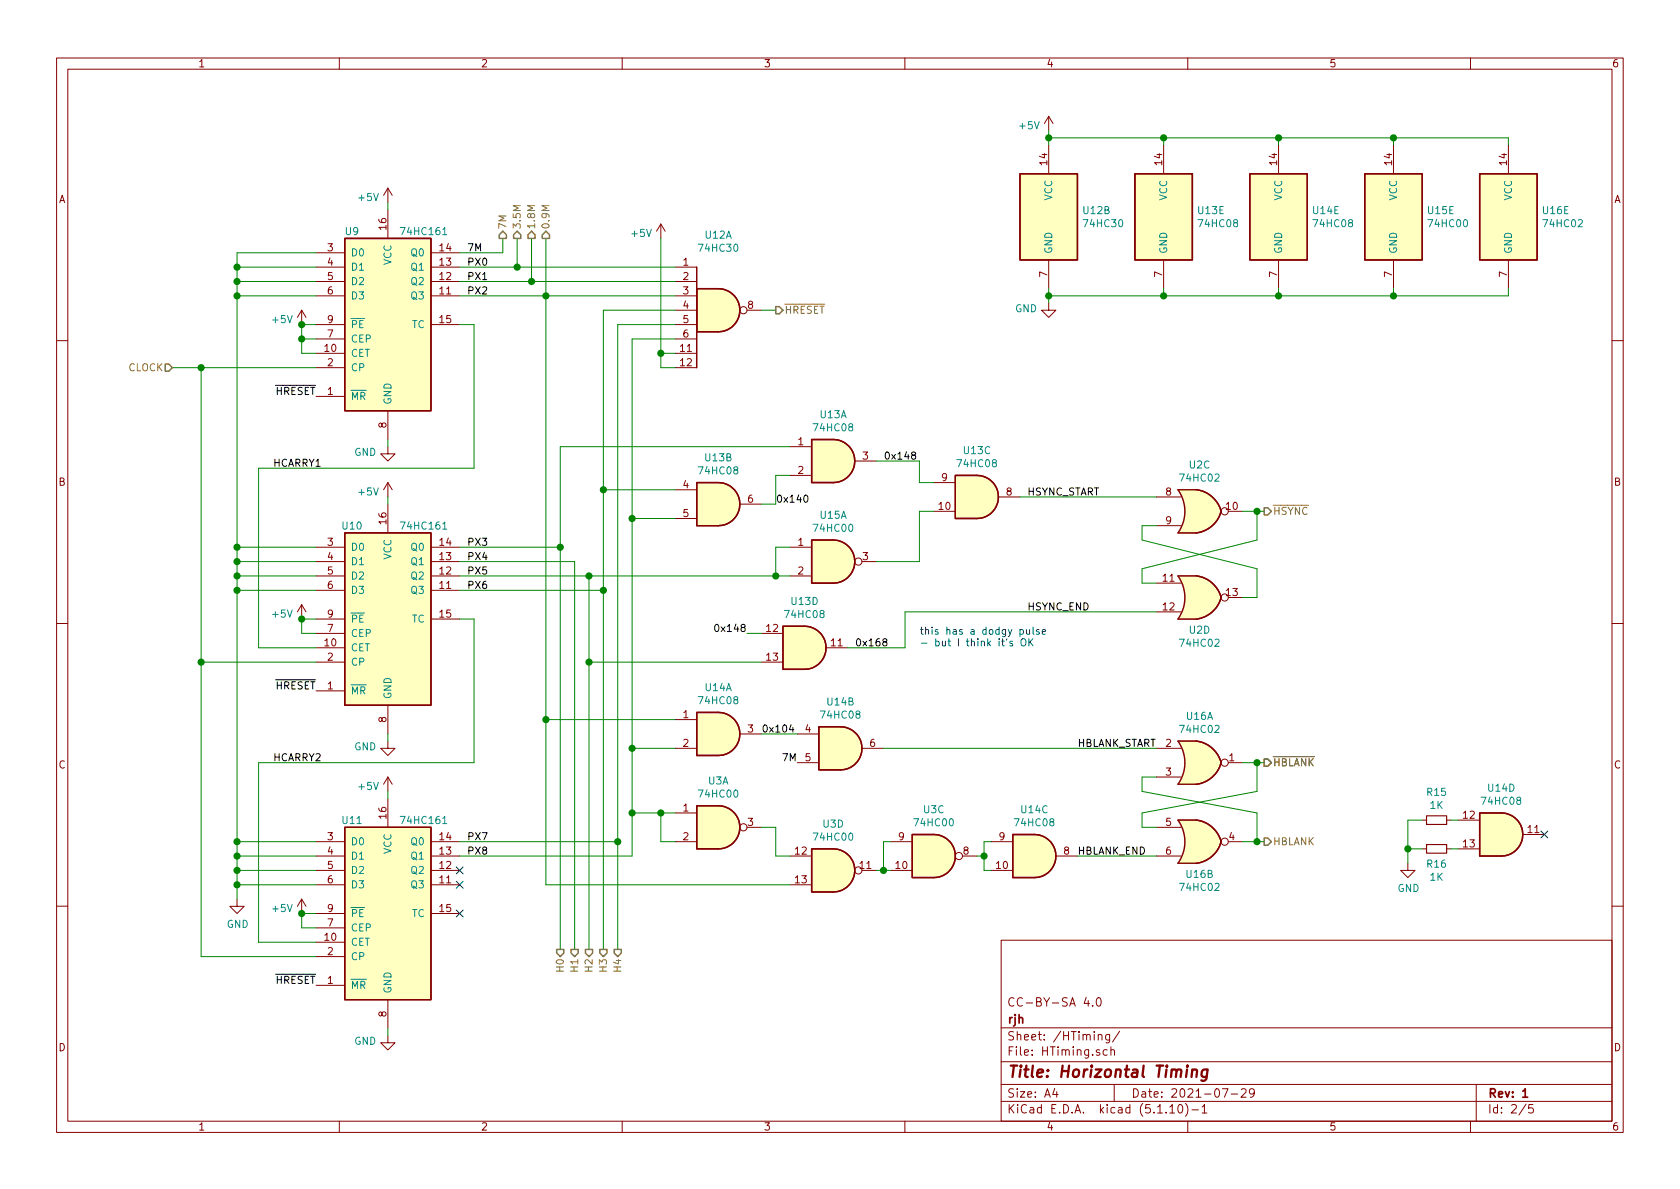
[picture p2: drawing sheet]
EESchema Schematic File Version 4
EELAYER 30 0
EELAYER END
$Descr A4 11693 8268
encoding utf-8
Sheet 2 5
Title "Horizontal Timing"
Date "2021-07-29"
Rev "1"
Comp "rjh"
Comment1 "CC-BY-SA 4.0"
Comment2 ""
Comment3 ""
Comment4 ""
$EndDescr
$Comp
L 74xx:74LS161 U?
U 1 1
P 2700 2250
AR Path="/60E7D804" Ref="U?"  Part="1" 
AR Path="/60E7C453/60E7D804" Ref="U9"  Part="1" 
AR Path="/60F6B7E4/60E7D804" Ref="U?"  Part="1" 
F 0 "U9" H 2450 2900 50  0000 C CNN
F 1 "74HC161" H 2950 2900 50  0000 C CNN
F 2 "Package_SO:SOIC-16_3.9x9.9mm_P1.27mm" H 2700 2250 50  0001 C CNN
F 3 "" H 2700 2250 50  0001 C CNN
	1    2700 2250
	1    0    0    -1  
$EndComp
$Comp
L 74xx:74LS161 U?
U 1 1
P 2700 4300
AR Path="/60E7D80A" Ref="U?"  Part="1" 
AR Path="/60E7C453/60E7D80A" Ref="U10"  Part="1" 
AR Path="/60F6B7E4/60E7D80A" Ref="U?"  Part="1" 
F 0 "U10" H 2450 4950 50  0000 C CNN
F 1 "74HC161" H 2950 4950 50  0000 C CNN
F 2 "Package_SO:SOIC-16_3.9x9.9mm_P1.27mm" H 2700 4300 50  0001 C CNN
F 3 "" H 2700 4300 50  0001 C CNN
	1    2700 4300
	1    0    0    -1  
$EndComp
$Comp
L 74xx:74LS161 U?
U 1 1
P 2700 6350
AR Path="/60E7D810" Ref="U?"  Part="1" 
AR Path="/60E7C453/60E7D810" Ref="U11"  Part="1" 
AR Path="/60F6B7E4/60E7D810" Ref="U?"  Part="1" 
F 0 "U11" H 2450 7000 50  0000 C CNN
F 1 "74HC161" H 2950 7000 50  0000 C CNN
F 2 "Package_SO:SOIC-16_3.9x9.9mm_P1.27mm" H 2700 6350 50  0001 C CNN
F 3 "" H 2700 6350 50  0001 C CNN
	1    2700 6350
	1    0    0    -1  
$EndComp
Wire Wire Line
	2200 2550 1400 2550
Wire Wire Line
	1400 2550 1400 4600
Wire Wire Line
	1400 4600 2200 4600
Wire Wire Line
	1400 4600 1400 6650
Wire Wire Line
	1400 6650 2200 6650
Connection ~ 1400 4600
Text HLabel 1200 2550 0    50   Input ~ 0
CLOCK
Wire Wire Line
	1200 2550 1400 2550
Connection ~ 1400 2550
Wire Wire Line
	2200 1750 1650 1750
Wire Wire Line
	1650 1750 1650 1850
Wire Wire Line
	1650 6150 2200 6150
Wire Wire Line
	1650 1850 2200 1850
Connection ~ 1650 1850
Wire Wire Line
	1650 1850 1650 1950
Wire Wire Line
	1650 1950 2200 1950
Connection ~ 1650 1950
Wire Wire Line
	1650 1950 1650 2050
Wire Wire Line
	1650 2050 2200 2050
Connection ~ 1650 2050
Wire Wire Line
	1650 2050 1650 3800
Wire Wire Line
	1650 3800 2200 3800
Connection ~ 1650 3800
Wire Wire Line
	1650 3800 1650 3900
Wire Wire Line
	1650 3900 2200 3900
Connection ~ 1650 3900
Wire Wire Line
	1650 3900 1650 4000
Wire Wire Line
	1650 4000 2200 4000
Connection ~ 1650 4000
Wire Wire Line
	1650 4000 1650 4100
Wire Wire Line
	1650 4100 2200 4100
Connection ~ 1650 4100
Wire Wire Line
	1650 4100 1650 5850
Wire Wire Line
	1650 5850 2200 5850
Connection ~ 1650 5850
Wire Wire Line
	1650 5850 1650 5950
Wire Wire Line
	1650 5950 2200 5950
Connection ~ 1650 5950
Wire Wire Line
	1650 5950 1650 6050
Wire Wire Line
	1650 6050 2200 6050
Connection ~ 1650 6050
Wire Wire Line
	1650 6050 1650 6150
$Comp
L power:GND #PWR024
U 1 1
P 1650 6250
AR Path="/60E7C453/60E7F4A4" Ref="#PWR024"  Part="1" 
AR Path="/60F6B7E4/60E7F4A4" Ref="#PWR?"  Part="1" 
F 0 "#PWR024" H 1650 6000 50  0001 C CNN
F 1 "GND" H 1655 6077 50  0000 C CNN
F 2 "" H 1650 6250 50  0001 C CNN
F 3 "" H 1650 6250 50  0001 C CNN
	1    1650 6250
	1    0    0    -1  
$EndComp
Wire Wire Line
	1650 6150 1650 6250
Connection ~ 1650 6150
Wire Wire Line
	3200 2250 3300 2250
Wire Wire Line
	3300 2250 3300 3250
Wire Wire Line
	3300 3250 1800 3250
Wire Wire Line
	1800 3250 1800 4500
Wire Wire Line
	1800 4500 2200 4500
Wire Wire Line
	3200 4300 3300 4300
Wire Wire Line
	3300 4300 3300 5300
Wire Wire Line
	3300 5300 1800 5300
Wire Wire Line
	1800 5300 1800 6550
Wire Wire Line
	1800 6550 2200 6550
Wire Wire Line
	2200 2450 2100 2450
Wire Wire Line
	2100 2450 2100 2350
Wire Wire Line
	2100 2250 2200 2250
Wire Wire Line
	2200 2350 2100 2350
Connection ~ 2100 2350
Wire Wire Line
	2100 2350 2100 2250
Wire Wire Line
	2200 4400 2100 4400
Wire Wire Line
	2100 4400 2100 4300
Wire Wire Line
	2100 4300 2200 4300
Wire Wire Line
	2200 6450 2100 6450
Wire Wire Line
	2100 6450 2100 6350
Wire Wire Line
	2100 6350 2200 6350
$Comp
L power:+5V #PWR025
U 1 1
P 2100 2250
AR Path="/60E7C453/60E85835" Ref="#PWR025"  Part="1" 
AR Path="/60F6B7E4/60E85835" Ref="#PWR?"  Part="1" 
F 0 "#PWR025" H 2100 2100 50  0001 C CNN
F 1 "+5V" H 2042 2287 50  0000 R CNN
F 2 "" H 2100 2250 50  0001 C CNN
F 3 "" H 2100 2250 50  0001 C CNN
	1    2100 2250
	1    0    0    -1  
$EndComp
Connection ~ 2100 2250
$Comp
L power:+5V #PWR026
U 1 1
P 2100 4300
AR Path="/60E7C453/60E88813" Ref="#PWR026"  Part="1" 
AR Path="/60F6B7E4/60E88813" Ref="#PWR?"  Part="1" 
F 0 "#PWR026" H 2100 4150 50  0001 C CNN
F 1 "+5V" H 2042 4337 50  0000 R CNN
F 2 "" H 2100 4300 50  0001 C CNN
F 3 "" H 2100 4300 50  0001 C CNN
	1    2100 4300
	1    0    0    -1  
$EndComp
Connection ~ 2100 4300
$Comp
L power:+5V #PWR027
U 1 1
P 2100 6350
AR Path="/60E7C453/60E88C8B" Ref="#PWR027"  Part="1" 
AR Path="/60F6B7E4/60E88C8B" Ref="#PWR?"  Part="1" 
F 0 "#PWR027" H 2100 6200 50  0001 C CNN
F 1 "+5V" H 2042 6387 50  0000 R CNN
F 2 "" H 2100 6350 50  0001 C CNN
F 3 "" H 2100 6350 50  0001 C CNN
	1    2100 6350
	1    0    0    -1  
$EndComp
Connection ~ 2100 6350
$Comp
L power:+5V #PWR028
U 1 1
P 2700 1400
AR Path="/60E7C453/60E8B3FD" Ref="#PWR028"  Part="1" 
AR Path="/60F6B7E4/60E8B3FD" Ref="#PWR?"  Part="1" 
F 0 "#PWR028" H 2700 1250 50  0001 C CNN
F 1 "+5V" H 2642 1437 50  0000 R CNN
F 2 "" H 2700 1400 50  0001 C CNN
F 3 "" H 2700 1400 50  0001 C CNN
	1    2700 1400
	1    0    0    -1  
$EndComp
$Comp
L power:+5V #PWR030
U 1 1
P 2700 3450
AR Path="/60E7C453/60E8B83F" Ref="#PWR030"  Part="1" 
AR Path="/60F6B7E4/60E8B83F" Ref="#PWR?"  Part="1" 
F 0 "#PWR030" H 2700 3300 50  0001 C CNN
F 1 "+5V" H 2642 3487 50  0000 R CNN
F 2 "" H 2700 3450 50  0001 C CNN
F 3 "" H 2700 3450 50  0001 C CNN
	1    2700 3450
	1    0    0    -1  
$EndComp
$Comp
L power:+5V #PWR032
U 1 1
P 2700 5500
AR Path="/60E7C453/60E8BE23" Ref="#PWR032"  Part="1" 
AR Path="/60F6B7E4/60E8BE23" Ref="#PWR?"  Part="1" 
F 0 "#PWR032" H 2700 5350 50  0001 C CNN
F 1 "+5V" H 2642 5537 50  0000 R CNN
F 2 "" H 2700 5500 50  0001 C CNN
F 3 "" H 2700 5500 50  0001 C CNN
	1    2700 5500
	1    0    0    -1  
$EndComp
Wire Wire Line
	2700 1400 2700 1450
Wire Wire Line
	2700 3450 2700 3500
Wire Wire Line
	2700 5500 2700 5550
$Comp
L power:GND #PWR029
U 1 1
P 2700 3100
AR Path="/60E7C453/60E90F3C" Ref="#PWR029"  Part="1" 
AR Path="/60F6B7E4/60E90F3C" Ref="#PWR?"  Part="1" 
F 0 "#PWR029" H 2700 2850 50  0001 C CNN
F 1 "GND" H 2622 3063 50  0000 R CNN
F 2 "" H 2700 3100 50  0001 C CNN
F 3 "" H 2700 3100 50  0001 C CNN
	1    2700 3100
	1    0    0    -1  
$EndComp
$Comp
L power:GND #PWR031
U 1 1
P 2700 5150
AR Path="/60E7C453/60E92C09" Ref="#PWR031"  Part="1" 
AR Path="/60F6B7E4/60E92C09" Ref="#PWR?"  Part="1" 
F 0 "#PWR031" H 2700 4900 50  0001 C CNN
F 1 "GND" H 2622 5113 50  0000 R CNN
F 2 "" H 2700 5150 50  0001 C CNN
F 3 "" H 2700 5150 50  0001 C CNN
	1    2700 5150
	1    0    0    -1  
$EndComp
Wire Wire Line
	2700 5100 2700 5150
Wire Wire Line
	2700 3050 2700 3100
$Comp
L power:GND #PWR033
U 1 1
P 2700 7200
AR Path="/60E7C453/60E95726" Ref="#PWR033"  Part="1" 
AR Path="/60F6B7E4/60E95726" Ref="#PWR?"  Part="1" 
F 0 "#PWR033" H 2700 6950 50  0001 C CNN
F 1 "GND" H 2622 7163 50  0000 R CNN
F 2 "" H 2700 7200 50  0001 C CNN
F 3 "" H 2700 7200 50  0001 C CNN
	1    2700 7200
	1    0    0    -1  
$EndComp
Wire Wire Line
	2700 7150 2700 7200
Text Label 2200 2750 2    50   ~ 0
~HRESET
Text Label 2200 4800 2    50   ~ 0
~HRESET
Text Label 2200 6850 2    50   ~ 0
~HRESET
NoConn ~ 3200 6050
NoConn ~ 3200 6150
Wire Wire Line
	3200 3800 3900 3800
$Comp
L 74xx:74LS30 U12
U 2 1
P 7300 1500
AR Path="/60E7C453/6108B33E" Ref="U12"  Part="2" 
AR Path="/60F6B7E4/6108B33E" Ref="U?"  Part="2" 
F 0 "U12" H 7530 1546 50  0000 L CNN
F 1 "74HC30" H 7530 1455 50  0000 L CNN
F 2 "Package_SO:SOIC-14_3.9x8.7mm_P1.27mm" H 7300 1500 50  0001 C CNN
F 3 "http://www.ti.com/lit/gpn/sn74ls02" H 7300 1500 50  0001 C CNN
	2    7300 1500
	1    0    0    -1  
$EndComp
$Comp
L 74xx:74LS08 U13
U 5 1
P 8100 1500
AR Path="/60E7C453/6108B344" Ref="U13"  Part="5" 
AR Path="/60F6B7E4/6108B344" Ref="U?"  Part="5" 
F 0 "U13" H 8330 1546 50  0000 L CNN
F 1 "74HC08" H 8330 1455 50  0000 L CNN
F 2 "Package_SO:SOIC-14_3.9x8.7mm_P1.27mm" H 8100 1500 50  0001 C CNN
F 3 "http://www.ti.com/lit/gpn/sn74hc00" H 8100 1500 50  0001 C CNN
	5    8100 1500
	1    0    0    -1  
$EndComp
$Comp
L power:+5V #PWR035
U 1 1
P 7300 900
AR Path="/60E7C453/610C561E" Ref="#PWR035"  Part="1" 
AR Path="/60F6B7E4/610C561E" Ref="#PWR?"  Part="1" 
F 0 "#PWR035" H 7300 750 50  0001 C CNN
F 1 "+5V" H 7242 937 50  0000 R CNN
F 2 "" H 7300 900 50  0001 C CNN
F 3 "" H 7300 900 50  0001 C CNN
	1    7300 900 
	1    0    0    -1  
$EndComp
$Comp
L power:GND #PWR036
U 1 1
P 7300 2100
AR Path="/60E7C453/610C5EEF" Ref="#PWR036"  Part="1" 
AR Path="/60F6B7E4/610C5EEF" Ref="#PWR?"  Part="1" 
F 0 "#PWR036" H 7300 1850 50  0001 C CNN
F 1 "GND" H 7222 2063 50  0000 R CNN
F 2 "" H 7300 2100 50  0001 C CNN
F 3 "" H 7300 2100 50  0001 C CNN
	1    7300 2100
	1    0    0    -1  
$EndComp
Wire Wire Line
	7300 900  7300 950 
Wire Wire Line
	7300 950  8100 950 
Connection ~ 7300 950 
Wire Wire Line
	7300 950  7300 1000
Wire Wire Line
	8100 1000 8100 950 
Wire Wire Line
	7300 2000 7300 2050
Wire Wire Line
	7300 2050 8100 2050
Connection ~ 7300 2050
Wire Wire Line
	7300 2050 7300 2100
Wire Wire Line
	8100 2000 8100 2050
NoConn ~ 3200 6350
Text HLabel 3500 1650 1    50   Output ~ 0
7M
Wire Wire Line
	3500 1650 3500 1750
Text Label 1900 3250 0    50   ~ 0
HCARRY1
Text Label 1900 5300 0    50   ~ 0
HCARRY2
Text HLabel 5400 2150 2    50   Output ~ 0
~HRESET
Wire Wire Line
	5400 2150 5300 2150
$Comp
L 74xx:74LS30 U12
U 1 1
P 5000 2150
AR Path="/60E7C453/60E96DFF" Ref="U12"  Part="1" 
AR Path="/60F6B7E4/60E96DFF" Ref="U?"  Part="1" 
F 0 "U12" H 5000 2675 50  0000 C CNN
F 1 "74HC30" H 5000 2584 50  0000 C CNN
F 2 "Package_SO:SOIC-14_3.9x8.7mm_P1.27mm" H 5000 2150 50  0001 C CNN
F 3 "http://www.ti.com/lit/gpn/sn74ls02" H 5000 2150 50  0001 C CNN
	1    5000 2150
	1    0    0    -1  
$EndComp
Wire Wire Line
	4700 2550 4600 2550
Wire Wire Line
	4600 2550 4600 2450
Wire Wire Line
	4700 2450 4600 2450
Connection ~ 4600 2450
$Comp
L power:+5V #PWR034
U 1 1
P 4600 1650
AR Path="/60E7C453/60EC0641" Ref="#PWR034"  Part="1" 
AR Path="/60F6B7E4/60EC0641" Ref="#PWR?"  Part="1" 
F 0 "#PWR034" H 4600 1500 50  0001 C CNN
F 1 "+5V" H 4542 1687 50  0000 R CNN
F 2 "" H 4600 1650 50  0001 C CNN
F 3 "" H 4600 1650 50  0001 C CNN
	1    4600 1650
	1    0    0    -1  
$EndComp
Wire Wire Line
	4600 1650 4600 2450
Wire Wire Line
	4700 2150 4200 2150
Wire Wire Line
	4700 2250 4300 2250
Wire Wire Line
	4700 2350 4400 2350
Text Label 3250 1850 0    50   ~ 0
PX0
Text Label 3250 1950 0    50   ~ 0
PX1
Text Label 3250 2050 0    50   ~ 0
PX2
Text Label 3250 3800 0    50   ~ 0
PX3
Text Label 3250 3900 0    50   ~ 0
PX4
Text Label 3250 4000 0    50   ~ 0
PX5
Text Label 3250 4100 0    50   ~ 0
PX6
Text Label 3250 5850 0    50   ~ 0
PX7
Text Label 3250 5950 0    50   ~ 0
PX8
Wire Wire Line
	4000 3900 3200 3900
Wire Wire Line
	4100 4000 3200 4000
Wire Wire Line
	3200 4100 4200 4100
Connection ~ 4200 4100
Wire Wire Line
	4300 2250 4300 5850
Wire Wire Line
	3200 5850 4300 5850
Connection ~ 4300 5850
Wire Wire Line
	3200 5950 4400 5950
Text HLabel 3600 1650 1    50   Output ~ 0
3.5M
Text HLabel 3700 1650 1    50   Output ~ 0
1.8M
Text HLabel 3800 1650 1    50   Output ~ 0
0.9M
Wire Wire Line
	3600 1650 3600 1850
Wire Wire Line
	3700 1650 3700 1950
Wire Wire Line
	3800 1650 3800 2050
Wire Wire Line
	3200 1850 3600 1850
Wire Wire Line
	3200 1950 3700 1950
Wire Wire Line
	3200 2050 3800 2050
Wire Wire Line
	3200 1750 3500 1750
Connection ~ 3600 1850
Connection ~ 3700 1950
Connection ~ 3800 2050
Wire Wire Line
	3600 1850 4700 1850
Wire Wire Line
	3700 1950 4700 1950
Wire Wire Line
	3800 2050 4700 2050
$Comp
L 74xx:74LS02 U16
U 5 1
P 10500 1500
AR Path="/60E7C453/61181E2C" Ref="U16"  Part="5" 
AR Path="/60F6B7E4/61181E2C" Ref="U?"  Part="5" 
AR Path="/61181E2C" Ref="U?"  Part="5" 
F 0 "U16" H 10730 1546 50  0000 L CNN
F 1 "74HC02" H 10730 1455 50  0000 L CNN
F 2 "Package_SO:SOIC-14_3.9x8.7mm_P1.27mm" H 10500 1500 50  0001 C CNN
F 3 "http://www.ti.com/lit/gpn/sn74ls02" H 10500 1500 50  0001 C CNN
	5    10500 1500
	1    0    0    -1  
$EndComp
$Comp
L 74xx:74HC00 U?
U 5 1
P 9700 1500
AR Path="/611A51E6" Ref="U?"  Part="5" 
AR Path="/60E7C453/611A51E6" Ref="U15"  Part="5" 
F 0 "U15" H 9930 1546 50  0000 L CNN
F 1 "74HC00" H 9930 1455 50  0000 L CNN
F 2 "Package_SO:SOIC-14_3.9x8.7mm_P1.27mm" H 9700 1500 50  0001 C CNN
F 3 "http://www.ti.com/lit/gpn/sn74hc00" H 9700 1500 50  0001 C CNN
	5    9700 1500
	1    0    0    -1  
$EndComp
Wire Wire Line
	8100 950  8900 950 
Wire Wire Line
	9700 950  9700 1000
Connection ~ 8100 950 
Wire Wire Line
	9700 950  10500 950 
Wire Wire Line
	10500 950  10500 1000
Connection ~ 9700 950 
Wire Wire Line
	8100 2050 8900 2050
Wire Wire Line
	9700 2050 9700 2000
Connection ~ 8100 2050
Wire Wire Line
	9700 2050 10500 2050
Wire Wire Line
	10500 2050 10500 2000
Connection ~ 9700 2050
Wire Wire Line
	4300 5850 4300 6600
Wire Wire Line
	4000 6600 4000 3900
Text HLabel 3900 6600 3    50   Output ~ 0
H0
Text HLabel 4000 6600 3    50   Output ~ 0
H1
Text HLabel 4100 6600 3    50   Output ~ 0
H2
Text HLabel 4200 6600 3    50   Output ~ 0
H3
Text HLabel 4300 6600 3    50   Output ~ 0
H4
Wire Wire Line
	4200 4100 4200 6600
Wire Wire Line
	3900 3800 3900 6600
Connection ~ 3900 3800
Wire Wire Line
	3900 3100 3900 3800
Text Label 7500 5200 0    50   ~ 0
HBLANK_START
Text Label 5300 5100 0    50   ~ 0
0x104
Wire Wire Line
	6200 5850 6150 5850
Text Label 7500 5950 0    50   ~ 0
HBLANK_END
Wire Wire Line
	3800 5000 4700 5000
Wire Wire Line
	4700 5200 4400 5200
Connection ~ 8750 5850
Wire Wire Line
	8750 5850 8800 5850
Connection ~ 8750 5300
Wire Wire Line
	8750 5300 8800 5300
Text HLabel 8800 5300 2    50   Output ~ 0
~HBLANK
Wire Wire Line
	8750 5500 7950 5650
Wire Wire Line
	8750 5300 8750 5500
Wire Wire Line
	8650 5300 8750 5300
Wire Wire Line
	8750 5650 7950 5500
Wire Wire Line
	8750 5850 8750 5650
Wire Wire Line
	8650 5850 8750 5850
Wire Wire Line
	7950 5750 7950 5650
Wire Wire Line
	8050 5750 7950 5750
Wire Wire Line
	7950 5400 7950 5500
Wire Wire Line
	8050 5400 7950 5400
$Comp
L 74xx:74LS02 U16
U 2 1
P 8350 5850
AR Path="/60E7C453/60FA62E7" Ref="U16"  Part="2" 
AR Path="/60F6B7E4/60FA62E7" Ref="U?"  Part="3" 
AR Path="/60FA62E7" Ref="U?"  Part="4" 
F 0 "U16" H 8350 5625 50  0000 C CNN
F 1 "74HC02" H 8350 5534 50  0000 C CNN
F 2 "Package_SO:SOIC-14_3.9x8.7mm_P1.27mm" H 8350 5850 50  0001 C CNN
F 3 "http://www.ti.com/lit/gpn/sn74ls02" H 8350 5850 50  0001 C CNN
	2    8350 5850
	1    0    0    -1  
$EndComp
Text HLabel 8800 5850 2    50   Output ~ 0
HBLANK
Text HLabel 8800 5300 2    50   Output ~ 0
~HBLANK
$Comp
L 74xx:74LS02 U16
U 1 1
P 8350 5300
AR Path="/60E7C453/60F5D3B4" Ref="U16"  Part="1" 
AR Path="/60F6B7E4/60F5D3B4" Ref="U?"  Part="4" 
F 0 "U16" H 8350 5625 50  0000 C CNN
F 1 "74HC02" H 8350 5534 50  0000 C CNN
F 2 "Package_SO:SOIC-14_3.9x8.7mm_P1.27mm" H 8350 5300 50  0001 C CNN
F 3 "http://www.ti.com/lit/gpn/sn74ls02" H 8350 5300 50  0001 C CNN
	1    8350 5300
	1    0    0    -1  
$EndComp
Connection ~ 4100 4000
Connection ~ 4100 4600
Wire Wire Line
	4200 3400 4200 4100
Wire Wire Line
	4200 3400 4200 2150
Wire Wire Line
	4400 2350 4400 3600
Wire Wire Line
	4100 4000 4100 4600
Wire Wire Line
	4100 4600 4100 6600
Connection ~ 4400 3600
Connection ~ 4200 3400
Wire Wire Line
	6300 4500 6300 4250
Wire Wire Line
	5900 4500 6300 4500
Wire Wire Line
	6400 3900 6100 3900
Wire Wire Line
	6400 3550 6400 3900
Wire Wire Line
	6500 3550 6400 3550
Wire Wire Line
	6400 3350 6500 3350
Wire Wire Line
	6400 3200 6400 3350
Wire Wire Line
	6100 3200 6400 3200
$Comp
L 74xx:74LS02 U2
U 3 1
P 8350 3550
AR Path="/60E7C453/60F5BB93" Ref="U2"  Part="3" 
AR Path="/60F6B7E4/60F5BB93" Ref="U?"  Part="2" 
F 0 "U2" H 8350 3875 50  0000 C CNN
F 1 "74HC02" H 8350 3784 50  0000 C CNN
F 2 "Package_SO:SOIC-14_3.9x8.7mm_P1.27mm" H 8350 3550 50  0001 C CNN
F 3 "http://www.ti.com/lit/gpn/sn74ls02" H 8350 3550 50  0001 C CNN
	3    8350 3550
	1    0    0    -1  
$EndComp
$Comp
L 74xx:74LS08 U13
U 3 1
P 6800 3450
AR Path="/60E7C453/60F67137" Ref="U13"  Part="3" 
AR Path="/60F6B7E4/60F67137" Ref="U?"  Part="4" 
F 0 "U13" H 6800 3775 50  0000 C CNN
F 1 "74HC08" H 6800 3684 50  0000 C CNN
F 2 "Package_SO:SOIC-14_3.9x8.7mm_P1.27mm" H 6800 3450 50  0001 C CNN
F 3 "http://www.ti.com/lit/gpn/sn74LS08" H 6800 3450 50  0001 C CNN
	3    6800 3450
	1    0    0    -1  
$EndComp
$Comp
L 74xx:74LS02 U2
U 4 1
P 8350 4150
AR Path="/60E7C453/60F7C317" Ref="U2"  Part="4" 
AR Path="/60F6B7E4/60F7C317" Ref="U?"  Part="1" 
F 0 "U2" H 8350 3925 50  0000 C CNN
F 1 "74HC02" H 8350 3834 50  0000 C CNN
F 2 "Package_SO:SOIC-14_3.9x8.7mm_P1.27mm" H 8350 4150 50  0001 C CNN
F 3 "http://www.ti.com/lit/gpn/sn74ls02" H 8350 4150 50  0001 C CNN
	4    8350 4150
	1    0    0    -1  
$EndComp
Wire Wire Line
	7100 3450 8050 3450
Wire Wire Line
	8650 4150 8750 4150
Wire Wire Line
	7950 3750 7950 3650
Wire Wire Line
	7950 3650 8050 3650
Wire Wire Line
	7950 4050 8050 4050
Wire Wire Line
	7950 3950 7950 4050
Text HLabel 8800 3550 2    50   Output ~ 0
~HSYNC
Text Label 5950 4500 0    50   ~ 0
0x168
Wire Wire Line
	8650 3550 8750 3550
Wire Wire Line
	8750 3550 8750 3750
Connection ~ 8750 3550
Wire Wire Line
	8750 3550 8800 3550
Wire Wire Line
	8750 3950 8750 4150
Wire Wire Line
	7950 3750 8750 3950
Wire Wire Line
	8750 3750 7950 3950
Wire Wire Line
	5400 4000 5500 4000
Connection ~ 5400 4000
Wire Wire Line
	5400 3800 5400 4000
Wire Wire Line
	5500 3800 5400 3800
Wire Wire Line
	4100 4000 5400 4000
Wire Wire Line
	5300 4600 4100 4600
Text Label 6150 3200 0    50   ~ 0
0x148
Wire Wire Line
	3900 3100 5500 3100
Text Label 5200 4400 2    50   ~ 0
0x148
Text Label 5400 3500 0    50   ~ 0
0x140
$Comp
L 74xx:74LS08 U13
U 4 1
P 5600 4500
AR Path="/60E7C453/60F6CD14" Ref="U13"  Part="4" 
AR Path="/60F6B7E4/60F6CD14" Ref="U?"  Part="3" 
F 0 "U13" H 5600 4825 50  0000 C CNN
F 1 "74HC08" H 5600 4734 50  0000 C CNN
F 2 "Package_SO:SOIC-14_3.9x8.7mm_P1.27mm" H 5600 4500 50  0001 C CNN
F 3 "http://www.ti.com/lit/gpn/sn74hc00" H 5600 4500 50  0001 C CNN
	4    5600 4500
	1    0    0    -1  
$EndComp
$Comp
L 74xx:74LS08 U13
U 2 1
P 5000 3500
AR Path="/60E7C453/60F64BCA" Ref="U13"  Part="2" 
AR Path="/60F6B7E4/60F64BCA" Ref="U?"  Part="2" 
F 0 "U13" H 5000 3825 50  0000 C CNN
F 1 "74HC08" H 5000 3734 50  0000 C CNN
F 2 "Package_SO:SOIC-14_3.9x8.7mm_P1.27mm" H 5000 3500 50  0001 C CNN
F 3 "http://www.ti.com/lit/gpn/sn74hc00" H 5000 3500 50  0001 C CNN
	2    5000 3500
	1    0    0    -1  
$EndComp
$Comp
L 74xx:74LS08 U13
U 1 1
P 5800 3200
AR Path="/60E7C453/60F62F92" Ref="U13"  Part="1" 
AR Path="/60F6B7E4/60F62F92" Ref="U?"  Part="1" 
F 0 "U13" H 5800 3525 50  0000 C CNN
F 1 "74HC08" H 5800 3434 50  0000 C CNN
F 2 "Package_SO:SOIC-14_3.9x8.7mm_P1.27mm" H 5800 3200 50  0001 C CNN
F 3 "http://www.ti.com/lit/gpn/sn74hc00" H 5800 3200 50  0001 C CNN
	1    5800 3200
	1    0    0    -1  
$EndComp
Wire Wire Line
	4700 3600 4400 3600
Wire Wire Line
	4700 3400 4200 3400
Wire Wire Line
	5300 3500 5400 3500
Wire Wire Line
	5400 3500 5400 3300
Wire Wire Line
	5400 3300 5500 3300
Text Label 7150 3450 0    50   ~ 0
HSYNC_START
Wire Wire Line
	5200 4400 5300 4400
Text Label 7150 4250 0    50   ~ 0
HSYNC_END
Wire Wire Line
	4400 3600 4400 5200
Wire Wire Line
	3800 2050 3800 5000
Wire Wire Line
	4700 5650 4600 5650
Wire Wire Line
	4600 5650 4600 5850
Wire Wire Line
	4600 5850 4700 5850
Wire Wire Line
	4600 5650 4400 5650
Connection ~ 4600 5650
Connection ~ 4400 5650
Wire Wire Line
	4400 5650 4400 5950
Wire Wire Line
	5300 5750 5400 5750
Wire Wire Line
	5400 5750 5400 5950
Wire Wire Line
	5400 5950 5500 5950
Wire Wire Line
	6100 6050 6150 6050
Wire Wire Line
	3800 6150 5500 6150
Wire Wire Line
	6150 5850 6150 6050
Connection ~ 6150 6050
Wire Wire Line
	6150 6050 6200 6050
Wire Wire Line
	6300 4250 8050 4250
Text Notes 6400 4500 0    50   ~ 0
this has a dodgy pulse\n- but I think it's OK
$Comp
L 74xx:74LS08 U14
U 5 1
P 8900 1500
AR Path="/60E7C453/616E5A49" Ref="U14"  Part="5" 
AR Path="/60F6B7E4/616E5A49" Ref="U?"  Part="5" 
F 0 "U14" H 9130 1546 50  0000 L CNN
F 1 "74HC08" H 9130 1455 50  0000 L CNN
F 2 "Package_SO:SOIC-14_3.9x8.7mm_P1.27mm" H 8900 1500 50  0001 C CNN
F 3 "http://www.ti.com/lit/gpn/sn74LS08" H 8900 1500 50  0001 C CNN
	5    8900 1500
	1    0    0    -1  
$EndComp
$Comp
L 74xx:74LS08 U14
U 1 1
P 5000 5100
AR Path="/60E7C453/616EAAD7" Ref="U14"  Part="1" 
AR Path="/60F6B7E4/616EAAD7" Ref="U?"  Part="5" 
F 0 "U14" H 5000 5425 50  0000 C CNN
F 1 "74HC08" H 5000 5334 50  0000 C CNN
F 2 "Package_SO:SOIC-14_3.9x8.7mm_P1.27mm" H 5000 5100 50  0001 C CNN
F 3 "http://www.ti.com/lit/gpn/sn74LS08" H 5000 5100 50  0001 C CNN
	1    5000 5100
	1    0    0    -1  
$EndComp
$Comp
L 74xx:74LS08 U14
U 2 1
P 5850 5200
AR Path="/60E7C453/616ED986" Ref="U14"  Part="2" 
AR Path="/60F6B7E4/616ED986" Ref="U?"  Part="5" 
F 0 "U14" H 5850 5525 50  0000 C CNN
F 1 "74HC08" H 5850 5434 50  0000 C CNN
F 2 "Package_SO:SOIC-14_3.9x8.7mm_P1.27mm" H 5850 5200 50  0001 C CNN
F 3 "http://www.ti.com/lit/gpn/sn74LS08" H 5850 5200 50  0001 C CNN
	2    5850 5200
	1    0    0    -1  
$EndComp
Wire Wire Line
	6150 5200 8050 5200
Connection ~ 3800 5000
Connection ~ 4400 5200
Wire Wire Line
	3800 5000 3800 6150
Wire Wire Line
	4400 5200 4400 5650
Wire Wire Line
	5300 5100 5550 5100
Text Label 3250 1750 0    50   ~ 0
7M
Text Label 5550 5300 2    50   ~ 0
7M
$Comp
L 74xx:74LS08 U14
U 4 1
P 10450 5800
AR Path="/60E7C453/616FFC10" Ref="U14"  Part="4" 
AR Path="/60F6B7E4/616FFC10" Ref="U?"  Part="5" 
F 0 "U14" H 10450 6125 50  0000 C CNN
F 1 "74HC08" H 10450 6034 50  0000 C CNN
F 2 "Package_SO:SOIC-14_3.9x8.7mm_P1.27mm" H 10450 5800 50  0001 C CNN
F 3 "http://www.ti.com/lit/gpn/sn74LS08" H 10450 5800 50  0001 C CNN
	4    10450 5800
	1    0    0    -1  
$EndComp
$Comp
L 74xx:74LS08 U14
U 3 1
P 7200 5950
AR Path="/60E7C453/617052AD" Ref="U14"  Part="3" 
AR Path="/60F6B7E4/617052AD" Ref="U?"  Part="5" 
F 0 "U14" H 7200 6275 50  0000 C CNN
F 1 "74HC08" H 7200 6184 50  0000 C CNN
F 2 "Package_SO:SOIC-14_3.9x8.7mm_P1.27mm" H 7200 5950 50  0001 C CNN
F 3 "http://www.ti.com/lit/gpn/sn74LS08" H 7200 5950 50  0001 C CNN
	3    7200 5950
	1    0    0    -1  
$EndComp
Wire Wire Line
	7500 5950 8050 5950
Wire Wire Line
	6900 5850 6850 5850
Wire Wire Line
	6850 5850 6850 5950
Wire Wire Line
	6850 6050 6900 6050
Wire Wire Line
	6800 5950 6850 5950
Connection ~ 6850 5950
Wire Wire Line
	6850 5950 6850 6050
Wire Wire Line
	8900 1000 8900 950 
Connection ~ 8900 950 
Wire Wire Line
	8900 950  9700 950 
Wire Wire Line
	8900 2000 8900 2050
Connection ~ 8900 2050
Wire Wire Line
	8900 2050 9700 2050
Wire Wire Line
	10150 5700 10100 5700
Wire Wire Line
	9800 5700 9800 5900
Wire Wire Line
	9800 5900 9900 5900
Connection ~ 9800 5900
Wire Wire Line
	9800 5900 9800 6000
NoConn ~ 10750 5800
$Comp
L power:GND #PWR037
U 1 1
P 9800 6000
AR Path="/60E7C453/61937888" Ref="#PWR037"  Part="1" 
AR Path="/60F6B7E4/61937888" Ref="#PWR?"  Part="1" 
F 0 "#PWR037" H 9800 5750 50  0001 C CNN
F 1 "GND" H 9805 5827 50  0000 C CNN
F 2 "" H 9800 6000 50  0001 C CNN
F 3 "" H 9800 6000 50  0001 C CNN
	1    9800 6000
	1    0    0    -1  
$EndComp
$Comp
L Device:R_Small R15
U 1 1
P 10000 5700
F 0 "R15" V 9804 5700 50  0000 C CNN
F 1 "1K" V 9895 5700 50  0000 C CNN
F 2 "Resistor_SMD:R_0805_2012Metric" H 10000 5700 50  0001 C CNN
F 3 "~" H 10000 5700 50  0001 C CNN
	1    10000 5700
	0    1    1    0   
$EndComp
Wire Wire Line
	9900 5700 9800 5700
$Comp
L Device:R_Small R16
U 1 1
P 10000 5900
F 0 "R16" V 10104 5900 50  0000 C CNN
F 1 "1K" V 10195 5900 50  0000 C CNN
F 2 "Resistor_SMD:R_0805_2012Metric" H 10000 5900 50  0001 C CNN
F 3 "~" H 10000 5900 50  0001 C CNN
	1    10000 5900
	0    1    1    0   
$EndComp
Wire Wire Line
	10100 5900 10150 5900
$Comp
L 74xx:74HC00 U?
U 1 1
P 5800 3900
AR Path="/610B7464" Ref="U?"  Part="1" 
AR Path="/60E7C453/610B7464" Ref="U15"  Part="1" 
F 0 "U15" H 5800 4225 50  0000 C CNN
F 1 "74HC00" H 5800 4134 50  0000 C CNN
F 2 "Package_SO:SOIC-14_3.9x8.7mm_P1.27mm" H 5800 3900 50  0001 C CNN
F 3 "http://www.ti.com/lit/gpn/sn74hc00" H 5800 3900 50  0001 C CNN
	1    5800 3900
	1    0    0    -1  
$EndComp
$Comp
L 74xx:74HC00 U?
U 3 1
P 6500 5950
AR Path="/610D1BD1" Ref="U?"  Part="3" 
AR Path="/60E7C453/610D1BD1" Ref="U3"  Part="3" 
F 0 "U3" H 6500 6275 50  0000 C CNN
F 1 "74HC00" H 6500 6184 50  0000 C CNN
F 2 "Package_SO:SOIC-14_3.9x8.7mm_P1.27mm" H 6500 5950 50  0001 C CNN
F 3 "http://www.ti.com/lit/gpn/sn74hc00" H 6500 5950 50  0001 C CNN
	3    6500 5950
	1    0    0    -1  
$EndComp
$Comp
L 74xx:74HC00 U?
U 4 1
P 5800 6050
AR Path="/610D1BD7" Ref="U?"  Part="4" 
AR Path="/60E7C453/610D1BD7" Ref="U3"  Part="4" 
F 0 "U3" H 5800 6375 50  0000 C CNN
F 1 "74HC00" H 5800 6284 50  0000 C CNN
F 2 "Package_SO:SOIC-14_3.9x8.7mm_P1.27mm" H 5800 6050 50  0001 C CNN
F 3 "http://www.ti.com/lit/gpn/sn74hc00" H 5800 6050 50  0001 C CNN
	4    5800 6050
	1    0    0    -1  
$EndComp
$Comp
L 74xx:74HC00 U?
U 1 1
P 5000 5750
AR Path="/610D1BCB" Ref="U?"  Part="2" 
AR Path="/60E7C453/610D1BCB" Ref="U3"  Part="1" 
F 0 "U3" H 5000 6075 50  0000 C CNN
F 1 "74HC00" H 5000 5984 50  0000 C CNN
F 2 "Package_SO:SOIC-14_3.9x8.7mm_P1.27mm" H 5000 5750 50  0001 C CNN
F 3 "http://www.ti.com/lit/gpn/sn74hc00" H 5000 5750 50  0001 C CNN
	1    5000 5750
	1    0    0    -1  
$EndComp
$EndSCHEMATC
